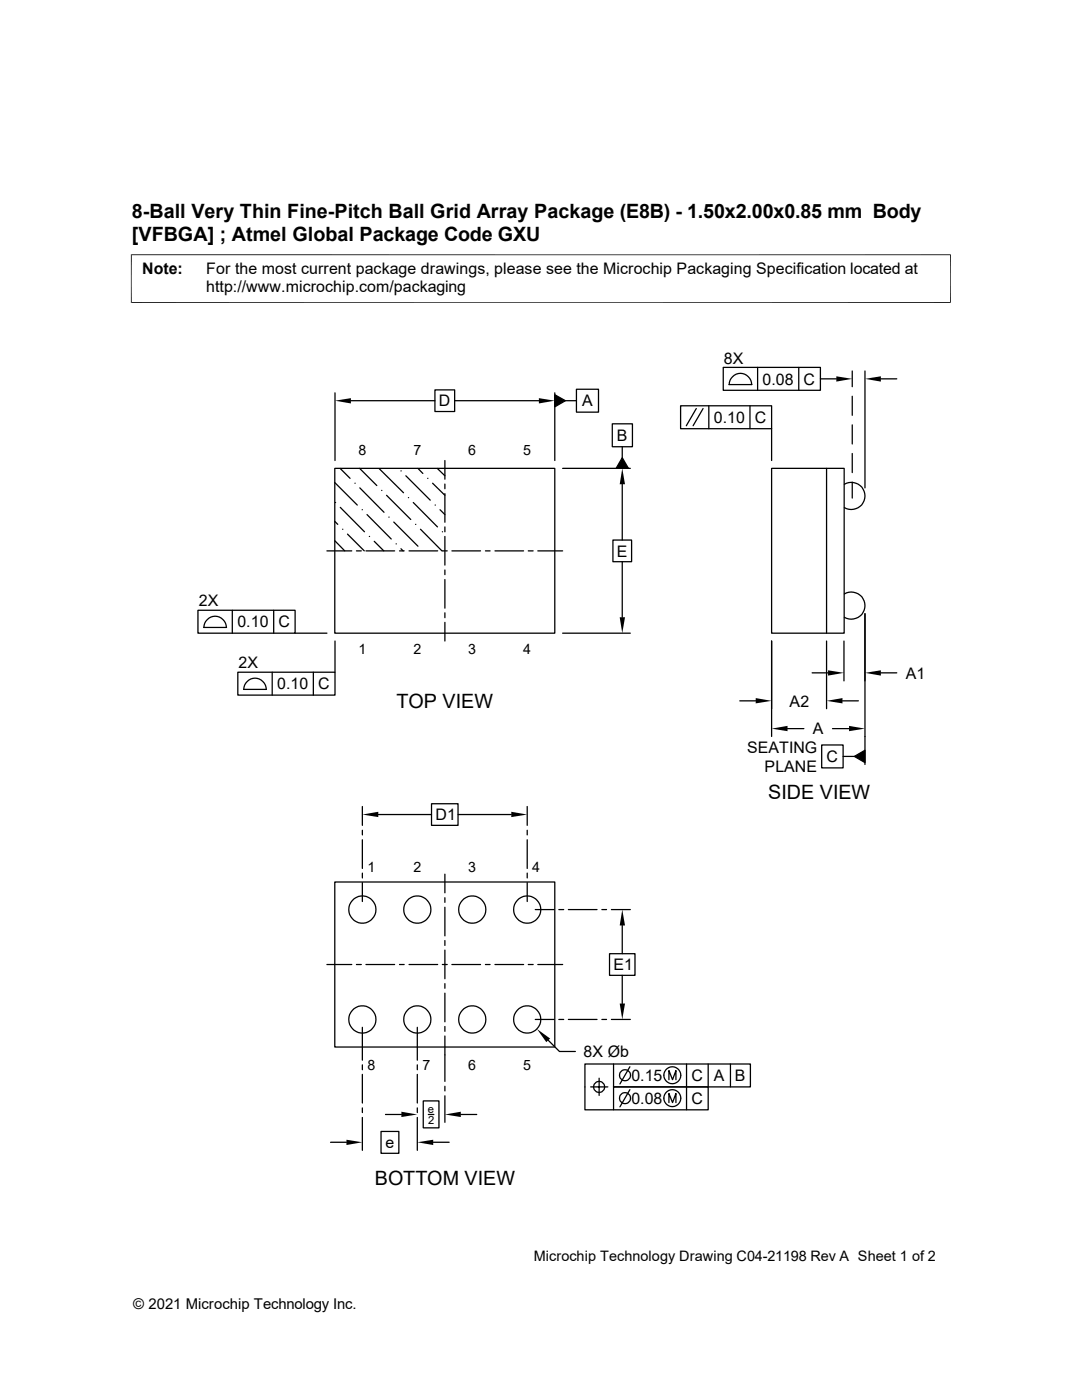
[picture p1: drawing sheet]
<svg xmlns="http://www.w3.org/2000/svg" width="216mm" height="279mm" viewBox="0 0 216 279" stroke-linecap="round" stroke-linejoin="round" font-family="sans-serif">
<g fill="none" stroke="#000" stroke-width=".25">
<path d="M66.8 78.4v13.5M70 80h16.8M86.8 77.8h3.9v4.3h-3.9zM90.7 80h16.8M110.7 78.8l2.1 1.2-2.1 1.2zM110.7 78.4v13.5M112.8 80h2.2M115 77.7h4.4v4.6h-4.4zM144.3 73.3h19.4v4.6h-19.4zM145.5 76.8h4.5M145.5 76.8a2.24 2.24 0 0 1 2.2-2.3 2.24 2.24 0 0 1 2.3 2.3M151.2 73.3v4.6"/>
<path d="M159.4 73.3v4.6M163.7 75.6h3.2M170.1 74v3.2M170.1 79.1v3.8M172.6 74v23.4M175.8 75.6h3.1M66.8 93.5h43.9v32.9h-43.9zM66.8 96.3l4.5 4.5M67.9 93.5l1.9 2M70.8 96.4h.1M71.8 93.5l3.4 3.4M71.8 97.4l4.8 4.8"/>
<path d="M75.6 93.5l4.9 4.8M76.2 97.9h.1M77.1 98.8l4.9 4.9M80 94h.1M81 95l4.9 4.8M81.5 99.3h.1M83.4 93.5l1 1M85.3 95.5h.1M86.3 96.4l2.5 2.4M87.2 93.5l1.6 1.5M88.8 91.9v3.7M88.8 96.6v.9"/>
<path d="M88.8 98.5v5.7M112.3 93.5h13.5M122.2 84.6h4v4.6h-4zM124.2 91.4l1.2 2.1h-2.5zM124.2 89.2v2.2M124.2 96.6v11.2M135.8 81h18.2v4.6h-18.2zM138.9 81.5l-2 3.5M140.3 81.5l-2 3.5M141.4 81v4.6M149.6 81v4.6M154 93.5h14.4v32.9h-14.4z"/>
<path d="M154 85.6v6.3M164.9 93.5v32.9M168.5 96.6a2.71 2.71 0 0 1 4.1 2.4 2.71 2.71 0 0 1-4.1 2.3M170.1 84.8v3.8M170.1 90.5v3.8M170.1 96.2v3.2M65.2 109.9h5M66.8 107.9l2 2M66.8 104.1l.6 .5M66.9 100.3h.1M67.9 101.3l4.8 4.8M68.4 105.6h.1"/>
<path d="M69.3 106.6l3.4 3.3M71.1 109.9h1M72.3 101.7h.1M73 109.9h5.7M73.2 102.7l4.9 4.9M73.7 107.1h.1M74.7 108l1.9 1.9M77.6 103.2h.1M78.6 104.2l4.8 4.8M79 108.5h.1M79.7 109.9h.9M80 109.5l.4 .4"/>
<path d="M81.6 109.9h5.7M82.5 100.3l4.8 4.9M82.9 104.6h.1M83.9 105.6l4.3 4.3M86.8 100.8h.1M87.8 101.7l1 1M88.3 106.1h.1M88.3 109.9h.9M88.8 105.2v.9M88.8 107.1v5.7M88.8 113.7v1M88.8 115.7v5.7"/>
<path d="M90.2 109.9h5.7M96.9 109.9h.9M98.8 109.9h5.7M105.4 109.9h1M107.3 109.9h5M122.3 107.8h3.7v4.3h-3.7zM124.2 112.1v11.1M168.5 118.5a2.71 2.71 0 0 1 4.1 2.4 2.71 2.71 0 0 1-4.1 2.3M39.5 121.8h19.4v4.6h-19.4zM40.6 125.2h4.6M40.7 125.2a2.24 2.24 0 0 1 2.2-2.2 2.24 2.24 0 0 1 2.3 2.2M46.4 121.8v4.6"/>
<path d="M47.5 134.2h19.3v4.5h-19.3zM48.6 137.6h4.6M48.6 137.6a2.24 2.24 0 0 1 2.3-2.3 2.24 2.24 0 0 1 2.2 2.3M54.3 134.2v4.5M54.6 121.8v4.6M58.9 126.4h6.3M62.5 134.2v4.5M66.8 127.9v6.3M88.8 122.3v1M88.8 124.2v3.7M112.3 126.4h13.5M147.6 139.9h3.2"/>
<path d="M154 127.9v19.1M162.1 134.3h3.1M164.9 127.9v13.5M168.1 139.9h3.2M168.4 127.9v8M172.6 122.5v30.1M175.8 134.3h3.1M157.1 145.4h3.3M164 148.7h4.2v4.5h-4.2zM166.1 145.4h3.3M168.2 151h2.3M170.5 151l2.1-1.3v2.5z"/>
<path d="M66.8 176h43.9v33h-43.9zM72.3 161v3.7M72.3 165.7v.9M72.3 167.6v5.7M72.3 174.2v1M72.3 176.1v3.8M75.5 162.6h10.6M86.1 160.4h5.3v4.3h-5.3zM88.8 174.5v3.7M88.8 179.2v.9M91.4 162.6h10.6M105.2 161v3.7"/>
<path d="M105.2 165.7v.9M105.2 167.6v5.7M105.2 174.2v1M105.2 176.1v3.8M65.2 192.5h5M71.1 192.5h1M73 192.5h5.7M79.7 192.5h.9M81.6 192.5h5.7M88.3 192.5h.9M88.8 181.1v5.7M88.8 187.7v1"/>
<path d="M88.8 189.6v5.7M88.8 196.3v.9M88.8 198.2v5.7M90.2 192.5h5.7M96.9 192.5h.9M98.8 192.5h5.7M105.4 192.5h1M106.8 181.5h3.8M107.3 192.5h5M111.5 181.5h1M113.4 181.5h5.7M120.1 181.5h.9"/>
<path d="M121.6 190.3h5.1v4.3h-5.1zM122 181.5h3.8M124.2 184.7v5.6M124.2 194.6v5.7M72.3 205v6.6M72.3 212.5v1M72.3 214.4v5.7M83.3 205v6.6M83.3 212.5v1M83.3 214.4v5.7M84.5 219.7h3.1v5.4h-3.1zM88.8 204.9v.9"/>
<path d="M88.8 206.8v9M88.8 216.8v.9M88.8 218.7v5.3M106.8 203.5h3.8M109.4 207.6l2.2 2.2h3.2M111.5 203.5h1M113.4 203.5h5.7M117.9 216.9h3.4M119.5 215.2v3.4M120.1 203.5h.9M122 203.5h3.8M122.4 212.3v4.6h18.9v4.6h-24.6v-9.2h33v4.6h-27.3v4.6"/>
<path d="M125.7 212.9l-2 3.4M125.7 217.5l-2 3.4M133.5 215.5v-1.8l.7 1.8 .7-1.8v1.8M137 212.3v9.2M141.3 212.3v4.6M145.8 212.3v4.6M66 228h3.1M72.3 221.1v.9M72.3 223v6.6M76 225.8h3.6v4.4h-3.6zM76.9 222.4h3.2M83.3 221.1v.9"/>
<path d="M83.3 223v6.6M85.5 222.4h1.1M86.4 228h3.2M91.9 222.4h3.2M133.5 220v-1.8l.7 1.8 .7-1.8v1.8"/>
<circle cx="72.3" cy="181.5" r="2.71"/>
<circle cx="83.3" cy="181.5" r="2.71"/>
<circle cx="94.2" cy="181.5" r="2.71"/>
<circle cx="105.2" cy="181.5" r="2.71"/>
<circle cx="72.3" cy="203.5" r="2.71"/>
<circle cx="83.3" cy="203.5" r="2.71"/>
<circle cx="94.2" cy="203.5" r="2.71"/>
<circle cx="105.2" cy="203.5" r="2.71"/>
<circle cx="119.5" cy="216.9" r="1.11"/>
<circle cx="124.7" cy="214.6" r="1.11"/>
<circle cx="124.7" cy="219.2" r="1.11"/>
<circle cx="134.2" cy="219.2" r="1.69"/>
<circle cx="134.2" cy="214.6" r="1.69"/>
</g>
<g fill="#000">
<path d="M66.8 80l3.2-.5v1zM107.5 79.5l3.2 .5-3.2 .5zM166.9 75.1l3.2 .5-3.2 .6zM172.6 75.6l3.2-.5v1.1zM110.7 78.8l2.1 1.2-2.1 1.2zM124.2 93.5l.5 3.1h-1zM124.2 91.4l1.2 2.1h-2.5zM123.7 123.2h1l-.5 3.2zM150.8 139.3l3.2 .6-3.2 .5zM165.2 133.8l3.2 .5-3.2 .5zM164.9 139.9l3.2-.6v1.1zM172.6 134.3l3.2-.5v1z"/>
<path d="M154 145.4l3.1-.5v1zM169.4 144.9l3.2 .5-3.2 .5zM170.5 151l2.1-1.3v2.5zM72.3 162.6l3.2-.6v1.1zM102 162l3.2 .6-3.2 .5zM124.2 181.5l.5 3.2h-1zM107.1 205.4l2.7 1.9-.8 .7zM123.7 200.3h1l-.5 3.2zM69.1 227.5l3.2 .5-3.2 .5zM80.1 221.9l3.2 .5-3.2 .5zM83.3 228l3.1-.5v1zM88.8 222.4l3.1-.5v1z"/>
</g>
<path d="M26.1 50.8h163.6M26.2 50.8v9.7M189.7 50.8v9.7M26.1 60.4h163.6" fill="none" stroke="#000" stroke-width=".2"/>
<g font-size="3.9">
<text x="26.3" y="43.5">8-Ball Very Thin Fine-Pitch Ball Grid Array Package (E8B) - 1.50x2.00x0.85 mm Body</text>
<text x="26.3" y="48">[VFBGA] ; Atmel Global Package Code GXU</text>
<text x="79.1" y="141.3">TOP VIEW</text>
<text x="153.3" y="159.5">SIDE VIEW</text>
<text x="74.8" y="236.5">BOTTOM VIEW</text>
</g>
<g font-size="3.2">
<text x="28.4" y="54.6">Note:</text>
<text x="41.1" y="54.6">For the most current package drawings, please see the Microchip Packaging Specification located at</text>
<text x="41.1" y="58.3">http://www.microchip.com/packaging</text>
<text x="144.4" y="72.6">8X</text>
<text x="152.1" y="76.8">0.08</text>
<text x="160.4" y="76.8">C</text>
<text x="87.5" y="81.1">D</text>
<text x="116.2" y="81.1">A</text>
<text x="123.1" y="88">B</text>
<text x="142.5" y="84.4">0.10</text>
<text x="150.6" y="84.4">C</text>
<text x="123.1" y="111.1">E</text>
<text x="39.7" y="121">2X</text>
<text x="47.4" y="125.2">0.10</text>
<text x="55.6" y="125.2">C</text>
<text x="47.6" y="133.4">2X</text>
<text x="55.3" y="137.6">0.10</text>
<text x="63.5" y="137.6">C</text>
<text x="180.7" y="135.4">A1</text>
<text x="157.6" y="141">A2</text>
<text x="162.2" y="146.6">A</text>
<text x="149.1" y="150.3">SEATING</text>
<text x="152.6" y="154.1">PLANE</text>
<text x="164.9" y="152.1">C</text>
<text x="86.9" y="163.7">D1</text>
<text x="122.4" y="193.6">E1</text>
<text x="116.5" y="210.9">8X Øb</text>
<text x="126" y="215.7">0.15</text>
<text x="138" y="215.8">C</text>
<text x="142.5" y="215.8">A</text>
<text x="146.6" y="215.8">B</text>
<text x="126" y="220.3">0.08</text>
<text x="138" y="220.3">C</text>
<text x="76.9" y="229.1">e</text>
</g>
<text font-size="3" x="26.6" y="261.3">© 2021 Microchip Technology Inc.</text>
<text font-size="2.9" x="106.5" y="251.6">Microchip Technology Drawing C04-21198 Rev A Sheet 1 of 2</text>
<g font-size="2.8">
<text x="71.5" y="90.8">8</text>
<text x="82.5" y="90.8">7</text>
<text x="93.4" y="90.8">6</text>
<text x="104.4" y="90.8">5</text>
<text x="71.5" y="130.5">1</text>
<text x="82.5" y="130.5">2</text>
<text x="93.4" y="130.4">3</text>
<text x="104.4" y="130.5">4</text>
<text x="73.3" y="174">1</text>
<text x="82.5" y="174">2</text>
<text x="93.4" y="174">3</text>
<text x="106.2" y="174">4</text>
<text x="73.3" y="213.6">8</text>
<text x="84.3" y="213.6">7</text>
<text x="93.4" y="213.6">6</text>
<text x="104.4" y="213.6">5</text>
</g>
<g font-size="2.2">
<text x="85.4" y="222.2">e</text>
<text x="85.4" y="224.3">2</text>
</g>
</svg>
